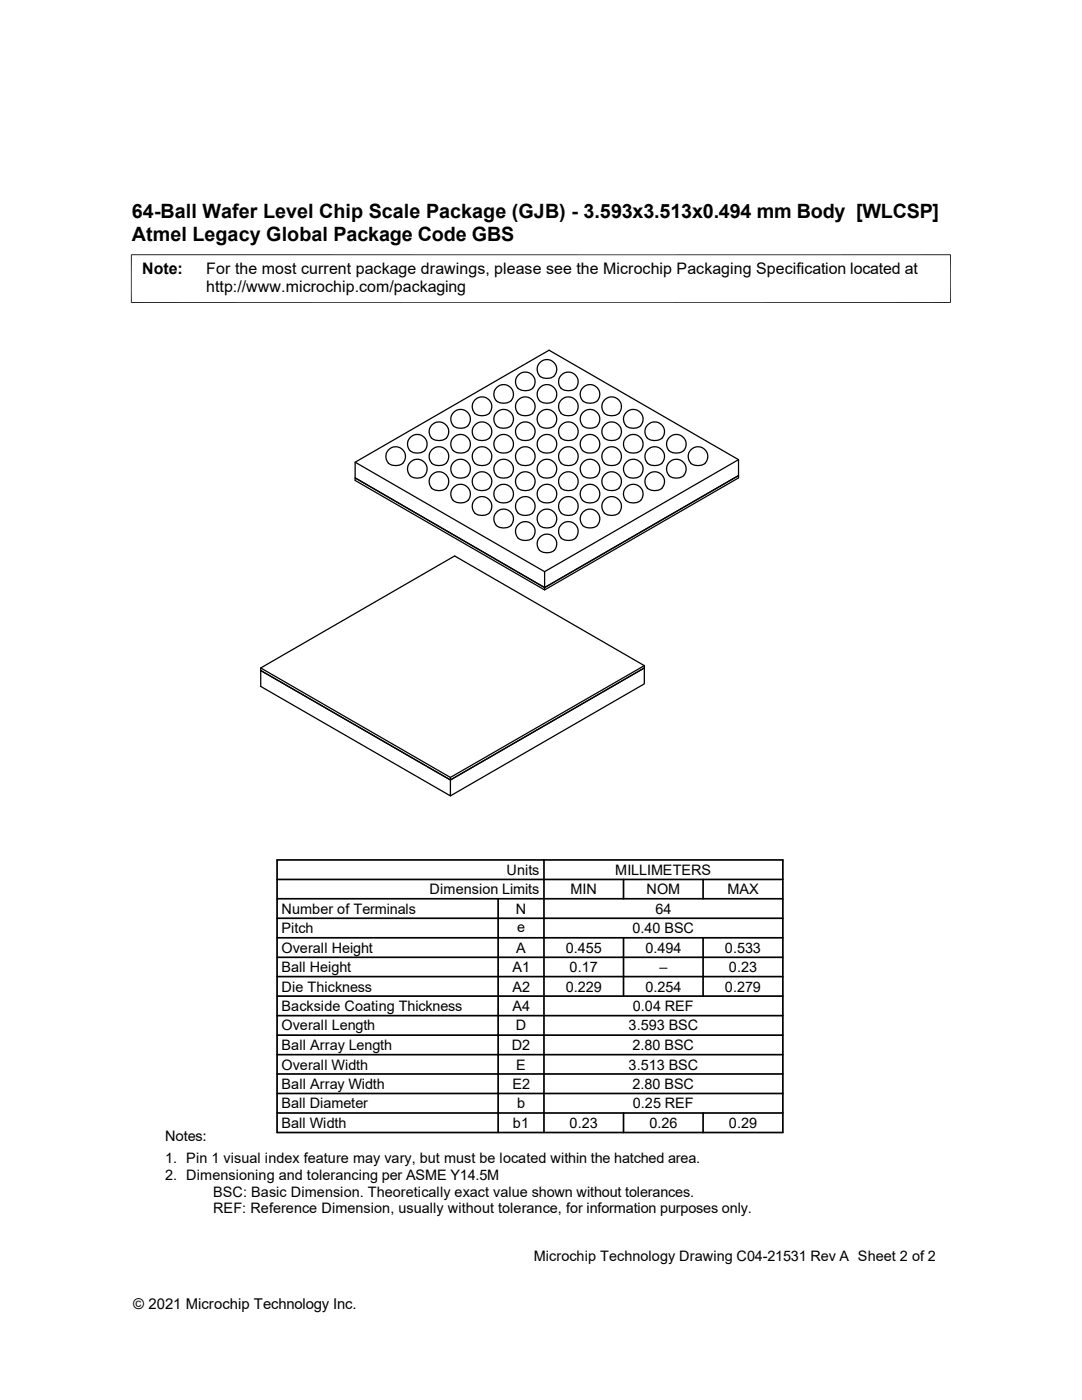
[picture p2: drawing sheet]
<svg xmlns="http://www.w3.org/2000/svg" width="216mm" height="279mm" viewBox="0 0 216 279" stroke-linecap="round" stroke-linejoin="round" font-family="sans-serif">
<g fill="none" stroke="#000" stroke-width=".25">
<path d="M99.1 77.4a1.91 1.91 0 0 1 3 .1 1.91 1.91 0 0 1-.9 2.9 1.93 1.93 0 0 1-2.6-1.9v-.4zM103.4 74.9a1.91 1.91 0 0 1 3 .1 1.91 1.91 0 0 1-.9 2.9 1.93 1.93 0 0 1-2.6-1.9l.1-.4zM107.7 75a2.41 2.41 0 0 0 2.9 0M107.7 75a1.95 1.95 0 0 1 .1-2.7 1.95 1.95 0 0 1 2.7 0 1.95 1.95 0 0 1 .1 2.7M107.7 77.4a1.91 1.91 0 0 1 3 .1 1.91 1.91 0 0 1-.8 2.9 1.93 1.93 0 0 1-2.7-1.9l.1-.4zM112 74.9a1.91 1.91 0 0 1 3 .1 1.91 1.91 0 0 1-.9 2.9 1.93 1.93 0 0 1-2.6-1.9v-.4zM116.3 77.4a1.91 1.91 0 0 1 3 .1 1.91 1.91 0 0 1-.9 2.9 1.93 1.93 0 0 1-2.6-1.9l.1-.4zM70.9 95.4l37.8 21.9 38.7-22.4-38.7 22.4v.4l-37.8-21.8zM70.9 92.2l37.8 21.9M77.5 92.4a2.41 2.41 0 0 0 2.9 0M77.5 92.4a1.95 1.95 0 0 1 .1-2.7 1.95 1.95 0 0 1 2.7 0 1.95 1.95 0 0 1 .1 2.7M81.8 94.9a2.41 2.41 0 0 0 3 0"/>
<path d="M81.8 94.9a1.95 1.95 0 0 1 .1-2.7 1.95 1.95 0 0 1 2.7 0 1.95 1.95 0 0 1 .2 2.7M81.8 87.3a1.91 1.91 0 0 1 3 .2 1.91 1.91 0 0 1-.8 2.8 1.93 1.93 0 0 1-2.7-1.9l.1-.4zM86.1 97.4a2.41 2.41 0 0 0 3 0M86.1 97.4a1.95 1.95 0 0 1 .1-2.7 1.95 1.95 0 0 1 2.7 0 1.95 1.95 0 0 1 .2 2.7M86.1 92.4a2.41 2.41 0 0 0 3 0M86.1 92.4a1.95 1.95 0 0 1 .1-2.7 1.95 1.95 0 0 1 2.7 0 1.95 1.95 0 0 1 .2 2.7M86.1 84.8a1.91 1.91 0 0 1 3 .2 1.91 1.91 0 0 1-.8 2.8 1.93 1.93 0 0 1-2.7-1.9l.1-.4zM90.4 94.9a2.41 2.41 0 0 0 3 0M90.4 94.9a1.95 1.95 0 0 1 .2-2.7 1.95 1.95 0 0 1 2.6 0 1.95 1.95 0 0 1 .2 2.7M90.4 85a2.41 2.41 0 0 0 3 0M90.4 84.9a1.95 1.95 0 0 1 .2-2.7 1.95 1.95 0 0 1 2.6 0 1.95 1.95 0 0 1 .2 2.7M90.5 97.3a1.91 1.91 0 0 1 3 .1 1.91 1.91 0 0 1-.9 2.9 1.93 1.93 0 0 1-2.6-1.9v-.4z"/>
<path d="M90.5 87.3a1.91 1.91 0 0 1 3 .2 1.91 1.91 0 0 1-.9 2.8 1.93 1.93 0 0 1-2.6-1.9v-.4zM94.7 97.4a2.41 2.41 0 0 0 3 0M94.7 97.4a1.95 1.95 0 0 1 .1-2.7 1.95 1.95 0 0 1 2.7 0 1.95 1.95 0 0 1 .2 2.7M94.7 92.4a2.41 2.41 0 0 0 3 0M94.7 92.4a1.95 1.95 0 0 1 .1-2.7 1.95 1.95 0 0 1 2.7 0 1.95 1.95 0 0 1 .2 2.7M94.7 82.5a2.41 2.41 0 0 0 3 0M94.7 82.4a1.95 1.95 0 0 1 .1-2.7 1.95 1.95 0 0 1 2.7 0 1.95 1.95 0 0 1 .2 2.7M94.7 84.8a1.91 1.91 0 0 1 3 .2 1.91 1.91 0 0 1-.8 2.8 1.93 1.93 0 0 1-2.7-1.9l.1-.4zM99 94.9a2.41 2.41 0 0 0 3 0M99 94.9a1.95 1.95 0 0 1 .2-2.7 1.95 1.95 0 0 1 2.6 0 1.95 1.95 0 0 1 .2 2.7M99 85a2.41 2.41 0 0 0 3 0M99 84.9a1.95 1.95 0 0 1 .2-2.7 1.95 1.95 0 0 1 2.6 0 1.95 1.95 0 0 1 .2 2.7"/>
<path d="M99.1 97.3a1.91 1.91 0 0 1 3 .1 1.91 1.91 0 0 1-.9 2.9 1.93 1.93 0 0 1-2.6-1.9v-.4zM99.1 87.3a1.91 1.91 0 0 1 3 .2 1.91 1.91 0 0 1-.9 2.8 1.93 1.93 0 0 1-2.6-1.9v-.4zM103.3 97.4a2.41 2.41 0 0 0 3 0M103.3 97.4a1.95 1.95 0 0 1 .2-2.7 1.95 1.95 0 0 1 2.7 0 1.95 1.95 0 0 1 .1 2.7M103.3 92.4a2.41 2.41 0 0 0 3 0M103.3 92.4a1.95 1.95 0 0 1 .2-2.7 1.95 1.95 0 0 1 2.7 0 1.95 1.95 0 0 1 .1 2.7M103.3 82.5a2.41 2.41 0 0 0 3 0M103.3 82.4a1.95 1.95 0 0 1 .2-2.7 1.95 1.95 0 0 1 2.7 0 1.95 1.95 0 0 1 .1 2.7M103.4 84.8a1.91 1.91 0 0 1 3 .2 1.91 1.91 0 0 1-.9 2.8 1.93 1.93 0 0 1-2.6-1.9l.1-.4zM107.7 94.9a2.41 2.41 0 0 0 2.9 0M107.7 94.9a1.95 1.95 0 0 1 .1-2.7 1.95 1.95 0 0 1 2.7 0 1.95 1.95 0 0 1 .1 2.7M107.7 85a2.41 2.41 0 0 0 2.9 0"/>
<path d="M107.7 84.9a1.95 1.95 0 0 1 .1-2.7 1.95 1.95 0 0 1 2.7 0 1.95 1.95 0 0 1 .1 2.7M107.7 97.3a1.91 1.91 0 0 1 3 .1 1.91 1.91 0 0 1-.8 2.9 1.93 1.93 0 0 1-2.7-1.9l.1-.4zM107.7 87.3a1.91 1.91 0 0 1 3 .2 1.91 1.91 0 0 1-.8 2.8 1.93 1.93 0 0 1-2.7-1.9l.1-.4zM111.9 97.4a2.41 2.41 0 0 0 3 0M111.9 97.4a1.95 1.95 0 0 1 .2-2.7 1.95 1.95 0 0 1 2.7 0 1.95 1.95 0 0 1 .1 2.7M111.9 92.4a2.41 2.41 0 0 0 3 0M111.9 92.4a1.95 1.95 0 0 1 .2-2.7 1.95 1.95 0 0 1 2.7 0 1.95 1.95 0 0 1 .1 2.7M111.9 82.5a2.41 2.41 0 0 0 3 0M111.9 82.4a1.95 1.95 0 0 1 .2-2.7 1.95 1.95 0 0 1 2.7 0 1.95 1.95 0 0 1 .1 2.7M112 84.8a1.91 1.91 0 0 1 3 .2 1.91 1.91 0 0 1-.9 2.8 1.93 1.93 0 0 1-2.6-1.9v-.4zM116.2 94.9a2.41 2.41 0 0 0 3 0M116.2 94.9a1.95 1.95 0 0 1 .2-2.7 1.95 1.95 0 0 1 2.7 0 1.95 1.95 0 0 1 .1 2.7"/>
<path d="M116.2 85a2.41 2.41 0 0 0 3 0M116.2 84.9a1.95 1.95 0 0 1 .2-2.7 1.95 1.95 0 0 1 2.7 0 1.95 1.95 0 0 1 .1 2.7M116.3 97.3a1.91 1.91 0 0 1 3 .1 1.91 1.91 0 0 1-.9 2.9 1.93 1.93 0 0 1-2.6-1.9l.1-.4zM116.3 87.3a1.91 1.91 0 0 1 3 .2 1.91 1.91 0 0 1-.9 2.8 1.93 1.93 0 0 1-2.6-1.9l.1-.4zM120.6 97.4a2.41 2.41 0 0 0 2.9 0M120.6 97.4a1.95 1.95 0 0 1 .1-2.7 1.95 1.95 0 0 1 2.7 0 1.95 1.95 0 0 1 .1 2.7M120.6 92.4a2.41 2.41 0 0 0 2.9 0M120.6 92.4a1.95 1.95 0 0 1 .1-2.7 1.95 1.95 0 0 1 2.7 0 1.95 1.95 0 0 1 .1 2.7M120.6 82.5a2.41 2.41 0 0 0 2.9 0M120.6 82.4a1.95 1.95 0 0 1 .1-2.7 1.95 1.95 0 0 1 2.7 0 1.95 1.95 0 0 1 .1 2.7M120.6 84.8a1.91 1.91 0 0 1 3 .2 1.91 1.91 0 0 1-.8 2.8 1.93 1.93 0 0 1-2.7-1.9l.1-.4zM124.9 94.9a2.41 2.41 0 0 0 2.9 0"/>
<path d="M124.9 94.9a1.95 1.95 0 0 1 .1-2.7 1.95 1.95 0 0 1 2.7 0 1.95 1.95 0 0 1 .1 2.7M124.9 85a2.41 2.41 0 0 0 2.9 0M124.9 84.9a1.95 1.95 0 0 1 .1-2.7 1.95 1.95 0 0 1 2.7 0 1.95 1.95 0 0 1 .1 2.7M124.9 97.3a1.91 1.91 0 0 1 3 .1 1.91 1.91 0 0 1-.8 2.9 1.93 1.93 0 0 1-2.7-1.9l.1-.4zM124.9 87.3a1.91 1.91 0 0 1 3 .2 1.91 1.91 0 0 1-.8 2.8 1.93 1.93 0 0 1-2.7-1.9l.1-.4zM129.2 97.4a2.41 2.41 0 0 0 2.9 0M129.2 97.4a1.95 1.95 0 0 1 .1-2.7 1.95 1.95 0 0 1 2.7 0 1.95 1.95 0 0 1 .1 2.7M129.2 92.4a2.41 2.41 0 0 0 2.9 0M129.2 92.4a1.95 1.95 0 0 1 .1-2.7 1.95 1.95 0 0 1 2.7 0 1.95 1.95 0 0 1 .1 2.7M129.2 84.8a1.91 1.91 0 0 1 3 .2 1.91 1.91 0 0 1-.8 2.8 1.93 1.93 0 0 1-2.7-1.9l.1-.4zM133.5 94.9a2.41 2.41 0 0 0 2.9 0M133.5 94.9a1.95 1.95 0 0 1 .1-2.7 1.95 1.95 0 0 1 2.7 0 1.95 1.95 0 0 1 .1 2.7"/>
<path d="M133.5 87.3a1.91 1.91 0 0 1 3 .2 1.91 1.91 0 0 1-.8 2.8 1.93 1.93 0 0 1-2.7-1.9l.1-.4zM137.8 92.4a2.41 2.41 0 0 0 3 0M137.8 92.4a1.95 1.95 0 0 1 .1-2.7 1.95 1.95 0 0 1 2.7 0 1.95 1.95 0 0 1 .2 2.7M147.4 91.7l-38.7 22.4v3.2l-37.8-21.9v-3.2l38.7-22.3 37.8 21.8v3.2M147.4 94.9v.5l-38.7 22.3M94.7 102.4a2.41 2.41 0 0 0 3 0M94.7 102.3a1.95 1.95 0 0 1 .1-2.7 1.95 1.95 0 0 1 2.7 0 1.95 1.95 0 0 1 .2 2.7M99 104.9a2.41 2.41 0 0 0 3 0M99 104.8a1.95 1.95 0 0 1 .2-2.7 1.95 1.95 0 0 1 2.6 0 1.95 1.95 0 0 1 .2 2.7M103.3 107.4a2.41 2.41 0 0 0 3 0M103.3 107.3a1.95 1.95 0 0 1 .2-2.7 1.95 1.95 0 0 1 2.7 0 1.95 1.95 0 0 1 .1 2.7M103.3 102.4a2.41 2.41 0 0 0 3 0"/>
<path d="M103.3 102.3a1.95 1.95 0 0 1 .2-2.7 1.95 1.95 0 0 1 2.7 0 1.95 1.95 0 0 1 .1 2.7M107.7 104.9a2.41 2.41 0 0 0 2.9 0M107.7 104.8a1.95 1.95 0 0 1 .1-2.7 1.95 1.95 0 0 1 2.7 0 1.95 1.95 0 0 1 .1 2.7M107.7 107.2a1.91 1.91 0 0 1 3 .2 1.91 1.91 0 0 1-.8 2.8 1.93 1.93 0 0 1-2.7-1.9l.1-.4zM111.9 107.4a2.41 2.41 0 0 0 3 0M111.9 107.3a1.95 1.95 0 0 1 .2-2.7 1.95 1.95 0 0 1 2.7 0 1.95 1.95 0 0 1 .1 2.7M111.9 102.4a2.41 2.41 0 0 0 3 0M111.9 102.3a1.95 1.95 0 0 1 .2-2.7 1.95 1.95 0 0 1 2.7 0 1.95 1.95 0 0 1 .1 2.7M116.2 104.9a2.41 2.41 0 0 0 3 0M116.2 104.8a1.95 1.95 0 0 1 .2-2.7 1.95 1.95 0 0 1 2.7 0 1.95 1.95 0 0 1 .1 2.7M120.6 102.4a2.41 2.41 0 0 0 2.9 0M120.6 102.3a1.95 1.95 0 0 1 .1-2.7 1.95 1.95 0 0 1 2.7 0 1.95 1.95 0 0 1 .1 2.7"/>
<path d="M52 133.3l38.7-22.3 37.9 21.8v.5l-38.7 22.4-37.9-21.9v3.2l37.9 21.8v-3.1l38.7-22.4v3.2l-38.7 22.3M128.6 132.8l-38.7 22.4v.5l-37.9-21.9v-.5l37.9 21.9"/>
</g>
<path d="M26.1 50.8h163.6M26.2 50.8v9.7M189.7 50.8v9.7M26.1 60.4h163.6" fill="none" stroke="#000" stroke-width=".2"/>
<g fill="none" stroke="#000" stroke-width=".34">
<path d="M55.3 179.4h100.9M55.3 175.5h100.9M55.3 171.6h100.9v54.4h-100.9zM99.4 179.4v46.6M108.5 171.6v54.4M124.4 175.5v3.9M140.3 175.5v3.9M55.3 191.1h100.9M55.3 187.2h100.9M55.3 183.3h100.9M55.3 194.9h100.9M55.3 198.8h100.9"/>
<path d="M124.4 187.2v11.6M140.3 187.2v11.6M55.3 206.6h100.9M55.3 202.7h100.9M55.3 214.3h100.9M55.3 210.5h100.9M55.3 218.2h100.9M55.3 222.1h100.9M124.4 222.1v3.9M140.3 222.1v3.9"/>
</g>
<g font-size="3.9">
<text x="26.3" y="43.5">64-Ball Wafer Level Chip Scale Package (GJB) - 3.593x3.513x0.494 mm Body [WLCSP]</text>
<text x="26.3" y="48">Atmel Legacy Global Package Code GBS</text>
</g>
<g font-size="3.2">
<text x="28.4" y="54.6">Note:</text>
<text x="41.1" y="54.6">For the most current package drawings, please see the Microchip Packaging Specification located at</text>
<text x="41.1" y="58.3">http://www.microchip.com/packaging</text>
</g>
<text font-size="3" x="26.6" y="261.3">© 2021 Microchip Technology Inc.</text>
<g font-size="2.9">
<text x="85.7" y="178.5">Dimension Limits</text>
<text x="101.1" y="174.6">Units</text>
<text x="113.8" y="178.5">MIN</text>
<text x="122.8" y="174.6">MILLIMETERS</text>
<text x="129" y="178.5">NOM</text>
<text x="145.2" y="178.5">MAX</text>
<text x="56.2" y="182.3">Number of Terminals</text>
<text x="103" y="182.3">N</text>
<text x="103.2" y="186">e</text>
<text x="130.8" y="182.3">64</text>
<text x="56.2" y="190.1">Overall Height</text>
<text x="56.2" y="186.2">Pitch</text>
<text x="103" y="190.1">A</text>
<text x="112.9" y="190.1">0.455</text>
<text x="126.2" y="186.2">0.40 BSC</text>
<text x="128.8" y="190.1">0.494</text>
<text x="144.7" y="190.1">0.533</text>
<text x="56.2" y="194">Ball Height</text>
<text x="56.2" y="197.9">Die Thickness</text>
<text x="102.2" y="194">A1</text>
<text x="102.2" y="197.9">A2</text>
<text x="112.9" y="197.9">0.229</text>
<text x="113.7" y="194">0.17</text>
<text x="128.8" y="197.9">0.254</text>
<text x="131.6" y="194">–</text>
<text x="144.7" y="197.9">0.279</text>
<text x="145.5" y="194">0.23</text>
<text x="56.2" y="201.8">Backside Coating Thickness</text>
<text x="102.2" y="201.8">A4</text>
<text x="126.3" y="201.8">0.04 REF</text>
<text x="56.2" y="205.7">Overall Length</text>
<text x="56.2" y="209.6">Ball Array Length</text>
<text x="102.2" y="209.6">D2</text>
<text x="103" y="205.7">D</text>
<text x="125.4" y="205.7">3.593 BSC</text>
<text x="126.2" y="209.6">2.80 BSC</text>
<text x="56.2" y="213.4">Overall Width</text>
<text x="103" y="213.4">E</text>
<text x="125.4" y="213.4">3.513 BSC</text>
<text x="56.2" y="221.2">Ball Diameter</text>
<text x="56.2" y="217.3">Ball Array Width</text>
<text x="102.2" y="217.3">E2</text>
<text x="103.2" y="221.2">b</text>
<text x="126.2" y="217.3">2.80 BSC</text>
<text x="126.3" y="221.2">0.25 REF</text>
<text x="32.9" y="227.6">Notes:</text>
<text x="56.2" y="225.1">Ball Width</text>
<text x="102.4" y="225.1">b1</text>
<text x="113.7" y="225.1">0.23</text>
<text x="129.6" y="225.1">0.26</text>
<text x="145.5" y="225.1">0.29</text>
<text x="32.9" y="232.2">1. Pin 1 visual index feature may vary, but must be located within the hatched area.</text>
<text x="32.9" y="235.5">2. Dimensioning and tolerancing per ASME Y14.5M</text>
<text x="42.5" y="238.8">BSC: Basic Dimension. Theoretically exact value shown without tolerances.</text>
<text x="42.5" y="242.1">REF: Reference Dimension, usually without tolerance, for information purposes only.</text>
<text x="106.5" y="251.6">Microchip Technology Drawing C04-21531 Rev A Sheet 2 of 2</text>
</g>
</svg>
